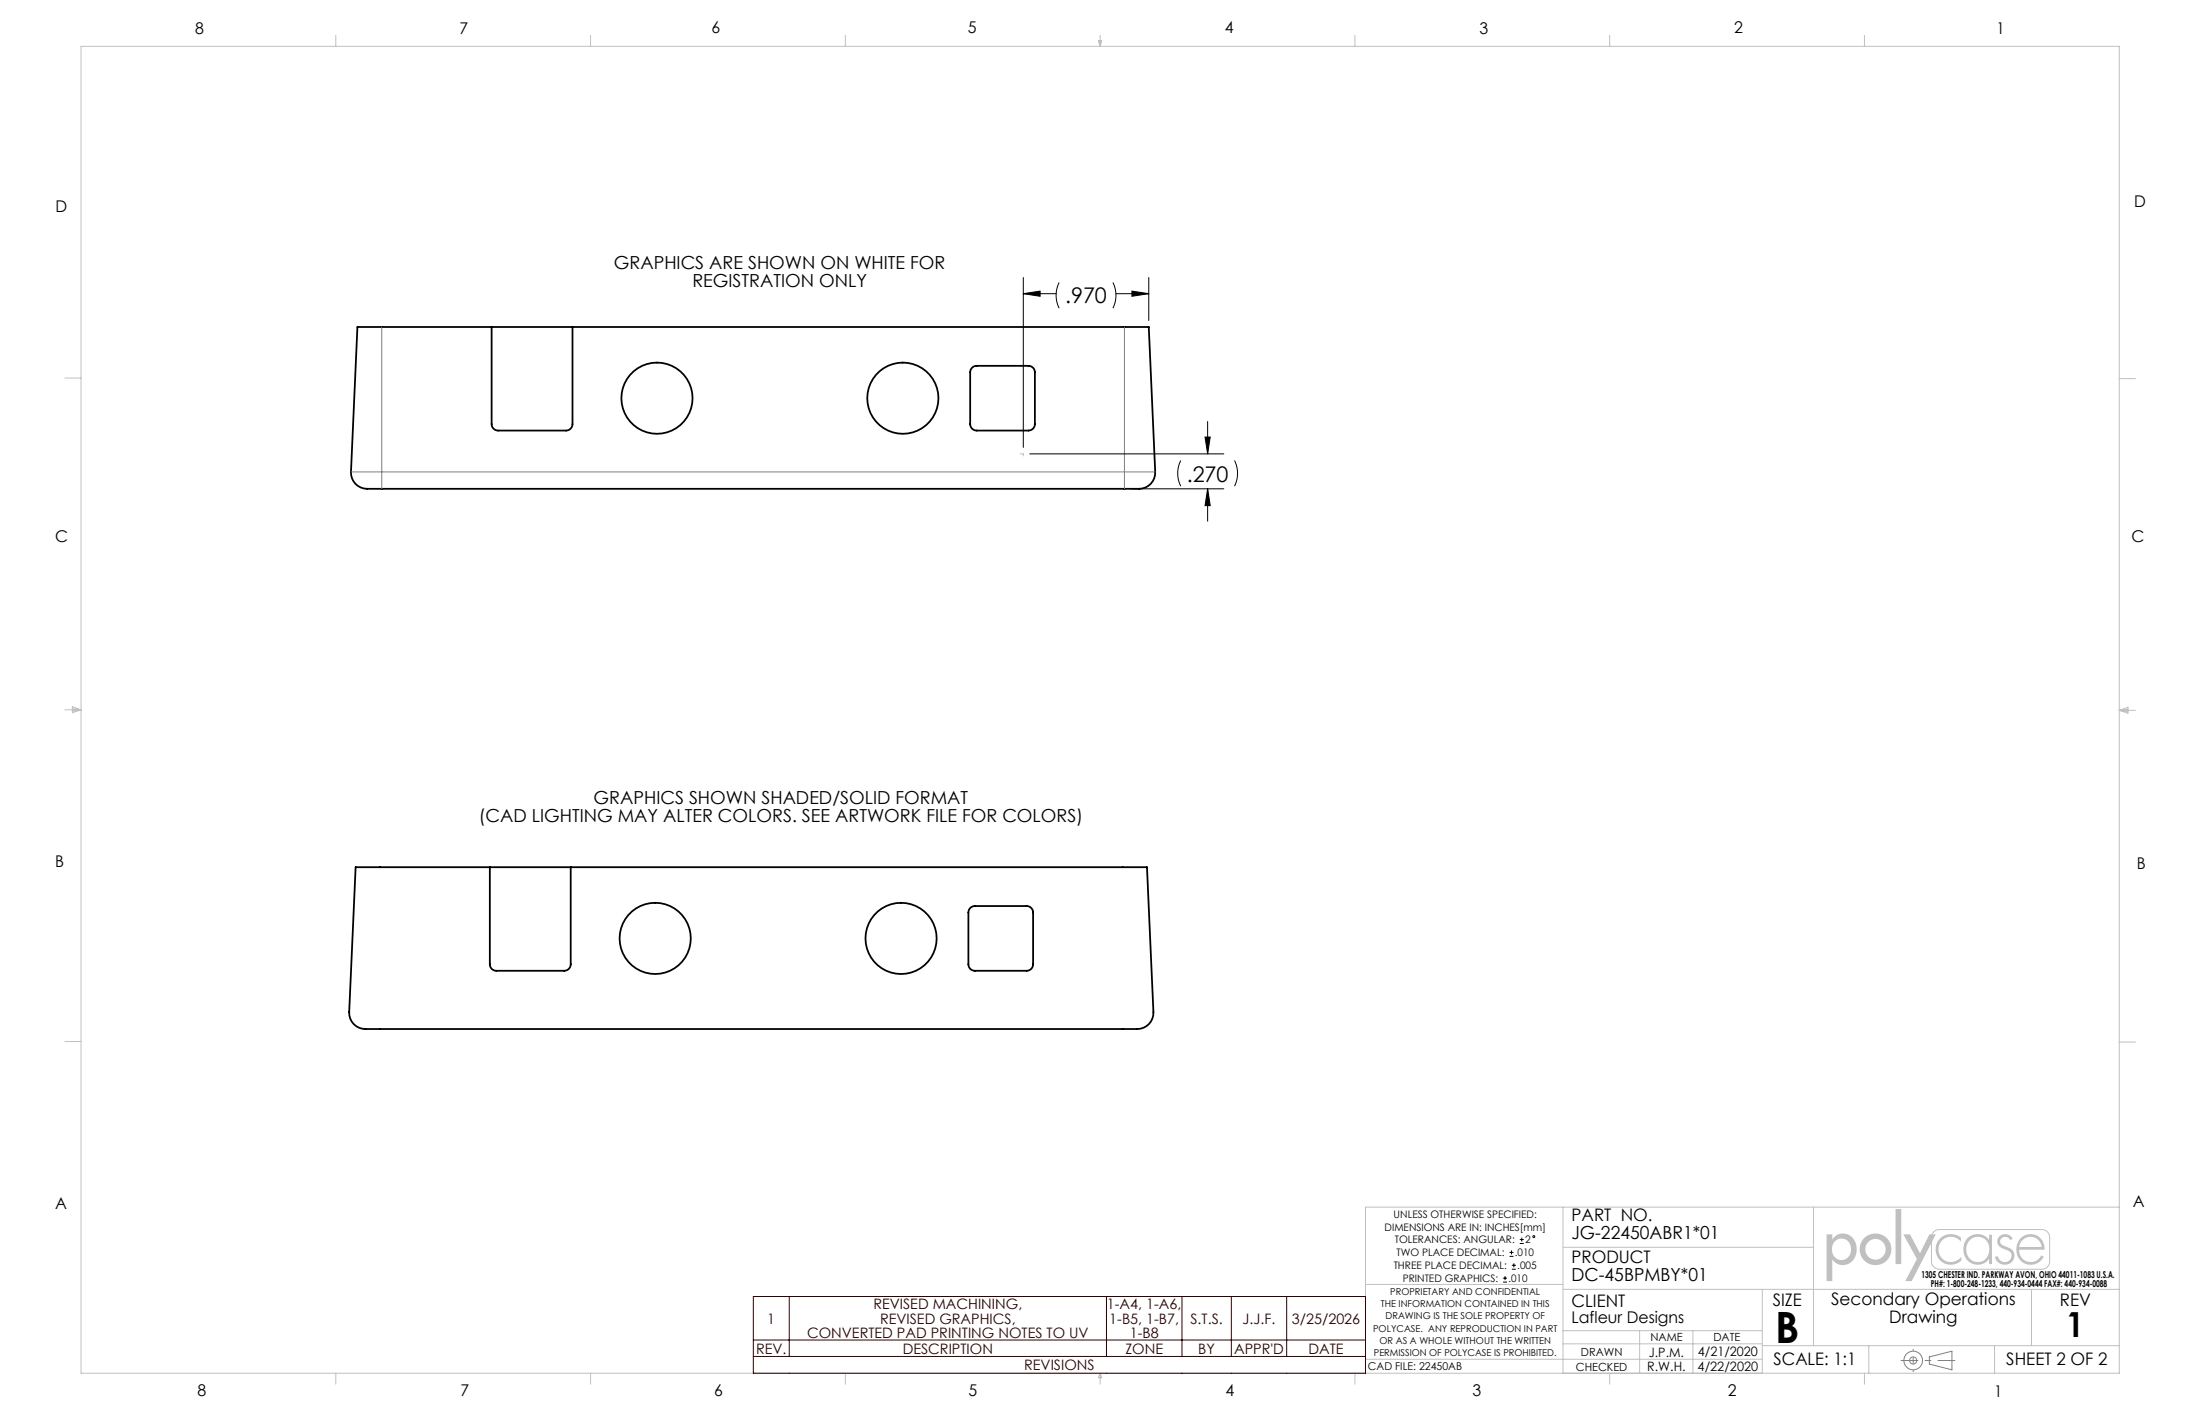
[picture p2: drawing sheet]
<svg xmlns="http://www.w3.org/2000/svg" width="432mm" height="279mm" viewBox="0 0 432 279" stroke-linecap="round" stroke-linejoin="round" font-family="sans-serif">
<g fill="none" stroke="#000" stroke-width=".35">
<path d="M70.2 64.2h155.3l1.2 28.4a3.4 3.4 0 0 1-4 3.3h-149.4a4.8 4.8 0 0 1-3.5-1 3.2 3.2 0 0 1-.9-2.3zM96.5 64.2v19a1.27 1.27 0 0 0 1.3 1.3h13.3a1.27 1.27 0 0 0 1.3-1.3v-19M190.7 72.2l.4-.2 .6-.2h10.2a1.27 1.27 0 0 1 1.2 1.3v10.1a1.27 1.27 0 0 1-1.2 1.3h-10.2a1.27 1.27 0 0 1-1.3-1.3v-10.1zM69.8 170.2h155.3l1.3 28.4a3.4 3.4 0 0 1-4 3.3h-149.4a4.8 4.8 0 0 1-3.6-1 3.2 3.2 0 0 1-.9-2.3zM96.1 170.2v19a1.27 1.27 0 0 0 1.3 1.3h13.3a1.27 1.27 0 0 0 1.3-1.3v-19M190.4 178.2l.5-.4h.4h10.2a1.27 1.27 0 0 1 1.3 1.2v10.2a1.27 1.27 0 0 1-1.3 1.3h-10.2a1.27 1.27 0 0 1-1.2-1.3v-10.2z"/>
<circle cx="128.9" cy="78.1" r="7"/>
<circle cx="177.2" cy="78.1" r="7"/>
<circle cx="128.6" cy="184.1" r="7"/>
<circle cx="176.9" cy="184.1" r="7"/>
</g>
<g fill="none" stroke="#808080" stroke-width=".2">
<path d="M74.9 64.2v28.4M220.7 64.2v28.4M68.9 92.6h6M74.9 92.6v3.3M74.9 92.6h145.8M220.7 92.6v3.3M220.7 92.6h6M378.7 266.2l4.4-1.1v3.7l-4.4-1.2z"/>
<circle cx="375.5" cy="266.9" r="1.83"/>
<circle cx="375.5" cy="266.9" r=".7"/>
</g>
<path d="M373.1 266.9h10.6" fill="none" stroke="#808080" stroke-width=".2" stroke-dasharray="15.2 1.3 1.3 1.3" stroke-dashoffset="11.8" stroke-linecap="butt"/>
<path d="M375.5 264.7v4.5" fill="none" stroke="#808080" stroke-width=".2" stroke-dasharray="15.2 1.3 1.3 1.3" stroke-dashoffset="14.9" stroke-linecap="butt"/>
<g fill="none" stroke="#c0c0c0" stroke-width=".2">
<path d="M15.9 9.1h400.1v260.3h-400.1zM65.9 6.9v2.2M115.9 6.9v2.2M165.9 6.9v2.2M215.6 8h.6l-.3 1.1zM215.7 8l.2 1.1M215.9 6.9v2.2M216.1 8l-.2 1.1M265.9 6.9v2.2M315.9 6.9v2.2M365.9 6.9v2.2M12.7 74.2h3.2"/>
<path d="M416 74.3h3.1M12.7 139.3h3.2M14.2 139l1.7 .3M14.2 138.7l1.7 .6-1.7 .5zM15.9 139.3l-1.7 .2M416 139.4h3.1M416 139.4l1.7-.6v1.1zM416 139.4l1.7 .2M417.7 139.1l-1.7 .3M12.7 204.4h3.2M416 204.5h3.1M306.8 236.8v32.6"/>
<path d="M355.9 236.8v27.2M416 236.8h-148v32.6M268 252h38.8M306.8 253h109.2M306.8 244.7h49.1M345.9 253v16.4M398.7 253v11M65.9 269.4v2.2M115.9 269.4v2.2M165.9 269.4v2.2M215.9 269.4v2.2M215.9 269.4l.3 .9h-.6z"/>
<path d="M265.9 269.4v2.2M268 266.7h77.9M306.8 261.1h39.1M306.8 263.7h39.1M315.9 269.4v2.2M321.8 261.1v8.3M332.3 261.1v8.3M345.9 264h70.1M365.9 269.4v2.2M366.8 264v5.4M391.5 264v5.4"/>
</g>
<path d="M358.5 242.2v9.2h1.1v-4.3a2.65 2.65 0 0 0 3.1 .9 2.65 2.65 0 0 0 1.7-2.7 2.72 2.72 0 0 0-1.1-2.8 2.72 2.72 0 0 0-3-.1l-.7 .8v-1zM360.2 243.5a1.92 1.92 0 0 1 2.3-.1 1.92 1.92 0 0 1 .7 2.3 1.89 1.89 0 0 1-2.3 1.5 1.89 1.89 0 0 1-1.3-2.4l.2-.7zM365 245.1a3.1 3.1 0 0 0 6.2 0 3.1 3.1 0 0 0-6.2 0zM366.1 245.1a2.01 2.01 0 0 1 4 0 2.01 2.01 0 0 1-4 0zM372 237.2v10.8h1.2v-10.8zM373.6 242.2h1.3l2 3.7 1.8-3.7h.4a1.66 1.66 0 0 1 1.6-1.1h20a1.66 1.66 0 0 1 1.7 1.7v4.7a1.66 1.66 0 0 1-1.7 1.6h-20a1.66 1.66 0 0 1-1.7-1.6v-3.5l-3.8 7.4h-1.3l2.3-4.4zM379.6 241.7l-.3 .5h.6l-.7 1.4v3.9a1.46 1.46 0 0 0 1.5 1.4h20a1.46 1.46 0 0 0 1.5-1.4v-4.7a1.46 1.46 0 0 0-1.5-1.5h-20l-.6 .1zM380.8 243a3 3 0 0 0-.1 4.2 3 3 0 0 0 4.3 .2v-.8a2.47 2.47 0 0 1-3.7 .4 2.47 2.47 0 0 1-.1-3.6 2.47 2.47 0 0 1 3.7 .2v-.7a3.1 3.1 0 0 0-4.1 .1zM396.6 243a2.99 2.99 0 0 0-.5 3.7 2.99 2.99 0 0 0 3.5 1.3l.8-.5 .6-.8 .1-.1-.5-.3a2.28 2.28 0 0 1-2.6 1.3 2.28 2.28 0 0 1-1.7-2.4h5a2.76 2.76 0 0 0-1.6-2.8 2.76 2.76 0 0 0-3.1 .6zM397 243.3a2.21 2.21 0 0 1 2.3-.5 2.21 2.21 0 0 1 1.4 1.9h-4.4l.2-.8zM386.2 242.9a3 3 0 0 0-.6 3.6 3 3 0 0 0 3.3 1.6l.9-.4 .6-.7v1h.6v-5.7h-.6v1a2.84 2.84 0 0 0-4.2-.4zM386.7 243.3a2.31 2.31 0 0 1 2.9-.2 2.31 2.31 0 0 1 .7 2.8 2.28 2.28 0 0 1-2.8 1.6 2.28 2.28 0 0 1-1.6-2.8l.3-.8zM392.4 242.6a1.66 1.66 0 0 1 2.6 .5l-.4 .2-.7-.6h-.4l-.5 .1a.92 .92 0 0 0-.4 1.1 .92 .92 0 0 0 .9 .6 1.91 1.91 0 0 1 1.9 2.1 1.95 1.95 0 0 1-1.9 1.6 1.95 1.95 0 0 1-2-1.6l.6-.1a1.32 1.32 0 0 0 1.8 1.1 1.32 1.32 0 0 0 .5-2l-.5-.3a2.09 2.09 0 0 1-1.9-1.6l.1-.6z" fill-rule="evenodd" fill="#c0c0c0"/>
<g fill="none" stroke="#000" stroke-width=".2">
<path d="M200.8 57.6l3.3-.5v1zM200.8 54.5v33.3M200.8 57.6h6.5M207.9 55.4a5.6 5.6 0 0 0 0 5.1M218.4 55.4a5.6 5.6 0 0 1 0 5.1M219 57.6h6.5M222.2 57.1l3.3 .5-3.3 .5zM225.5 54.5v8.4M202.1 89.1h38.1M222 95.9h18.2M231.7 90.4a5.6 5.6 0 0 0 0 5M236.5 85.8h1l-.5 3.3z"/>
<path d="M237 95.9l.5 3.3h-1zM237 82.7v6.4M237 95.9v6.4M242.3 90.4a5.6 5.6 0 0 1 0 5M295 251.6h.8M295 250.8h.8M295.4 250.4v.8M296.3 246.5h.8M296.3 245.7h.8M296.7 245.3v.8M296.7 249h.8M296.7 248.3h.8"/>
<path d="M297.1 247.9v.7M298.3 244h.8M298.3 243.2h.8M298.7 242.8v.8"/>
<circle cx="301" cy="242.6" r=".19"/>
</g>
<path d="M147.9 254.4h120.1v15h-120.1zM154.9 254.4v11.7M217.2 254.4v11.7M232 254.4v11.7M241.7 254.4v11.7M252.5 254.4v11.7M147.9 266.1h120.1M147.9 262.9h120.1" fill="none" stroke="#300000" stroke-width=".2"/>
<path d="M200.2 89.1h.6v.4" fill="none" stroke="#c0c0c0" stroke-width=".2"/>
<path d="M236.5 85.8h1l-.5 3.3zM237 95.9l.5 3.3h-1zM222.2 57.1l3.3 .5-3.3 .5zM200.8 57.6l3.3-.5v1z" fill="#000"/>
<text font-size="8.5" x="348.4" y="263.5">B</text>
<text font-size="6.8" x="405.6" y="262.3">1</text>
<g font-size="4.2">
<text x="209.1" y="59.5">.970</text>
<text x="232.9" y="94.5">.270</text>
</g>
<g font-size="3.5" fill="#010000">
<text x="120.5" y="52.8">GRAPHICS ARE SHOWN ON WHITE FOR</text>
<text x="135.9" y="56.4">REGISTRATION ONLY</text>
<text x="94" y="161.2">(CAD LIGHTING MAY ALTER COLORS. SEE ARTWORK FILE FOR COLORS)</text>
<text x="116.5" y="157.7">GRAPHICS SHOWN SHADED/SOLID FORMAT</text>
<text x="308.4" y="251.3">DC-45BPMBY*01</text>
</g>
<text font-size="3.5" x="308.4" y="243.1">JG-22450ABR1*01</text>
<g font-size="3.4">
<text x="308.4" y="239.6">PART NO.</text>
<text x="347.9" y="256.2">SIZE</text>
<text x="359.4" y="256.1">Secondary Operations</text>
<text x="404.3" y="256.2">REV</text>
<text x="370.8" y="259.6">Drawing</text>
<text x="348.1" y="267.9">SCALE: 1:1</text>
<text x="393.8" y="267.9">SHEET 2 OF 2</text>
</g>
<g font-size="3.4" fill="#010000">
<text x="308.4" y="247.8">PRODUCT</text>
<text x="308.4" y="256.4">CLIENT</text>
</g>
<g font-size="3.2">
<text x="38.3" y="6.7">8</text>
<text x="90.2" y="6.7">7</text>
<text x="139.7" y="6.5">6</text>
<text x="190" y="6.5">5</text>
<text x="240.4" y="6.6">4</text>
<text x="290.4" y="6.7">3</text>
<text x="340.4" y="6.5">2</text>
<text x="391.9" y="6.7">1</text>
<text x="10.9" y="41.6">D</text>
<text x="418.9" y="40.7">D</text>
<text x="10.9" y="106.3">C</text>
<text x="418.4" y="106.4">C</text>
<text x="10.8" y="170.2">B</text>
<text x="419.4" y="170.6">B</text>
<text x="10.8" y="237.2">A</text>
<text x="418.6" y="236.8">A</text>
<text x="38.8" y="273.8">8</text>
<text x="90.4" y="273.8">7</text>
<text x="140.2" y="273.8">6</text>
<text x="190.1" y="273.9">5</text>
<text x="240.5" y="273.8">4</text>
<text x="289" y="273.9">3</text>
<text x="339.1" y="273.8">2</text>
<text x="391.4" y="274.1">1</text>
</g>
<text font-size="3.2" fill="#010000" x="308.4" y="259.6">Lafleur Designs</text>
<g font-size="2.8" fill="#300000">
<text x="171.4" y="256.9">REVISED MACHINING,</text>
<text x="217.3" y="256.9">1-A4, 1-A6,</text>
<text x="150.6" y="259.7">1</text>
<text x="158.4" y="262.5">CONVERTED PAD PRINTING NOTES TO UV</text>
<text x="172.7" y="259.7">REVISED GRAPHICS,</text>
<text x="217.7" y="259.7">1-B5, 1-B7,</text>
<text x="221.7" y="262.5">1-B8</text>
<text x="233.7" y="259.7">S.T.S.</text>
<text x="243.9" y="259.7">J.J.F.</text>
<text x="253.6" y="259.7">3/25/2026</text>
<text x="148.4" y="265.6">REV.</text>
<text x="177.2" y="265.6">DESCRIPTION</text>
<text x="201" y="268.9">REVISIONS</text>
<text x="220.9" y="265.6">ZONE</text>
<text x="235.2" y="265.6">BY</text>
<text x="242.2" y="265.6">APPR'D</text>
<text x="256.8" y="265.6">DATE</text>
</g>
<g font-size="2.5">
<text x="323.3" y="269.1">R.W.H.</text>
<text x="323.6" y="266.2">J.P.M.</text>
<text x="333.2" y="269">4/22/2020</text>
<text x="333.2" y="266.1">4/21/2020</text>
</g>
<g font-size="2.2">
<text x="323.9" y="263.1">NAME</text>
<text x="336.3" y="263.1">DATE</text>
<text x="309.3" y="268.9">CHECKED</text>
<text x="310.3" y="266.1">DRAWN</text>
</g>
<text font-size="2.1" x="268.5" y="268.8">CAD FILE: 22450AB</text>
<g font-size="2">
<text x="273.5" y="238.9">UNLESS OTHERWISE SPECIFIED:</text>
<text x="271.8" y="241.5">DIMENSIONS ARE IN: INCHES[mm]</text>
<text x="273.8" y="244">TOLERANCES: ANGULAR:</text>
<text x="299.3" y="244">2</text>
<text x="273.5" y="249">THREE PLACE DECIMAL:</text>
<text x="274.1" y="246.5">TWO PLACE DECIMAL:</text>
<text x="275.3" y="251.6">PRINTED GRAPHICS:</text>
<text x="296.1" y="251.6">.010</text>
<text x="297.3" y="246.5">.010</text>
<text x="297.8" y="249">.005</text>
</g>
<g font-size="1.9">
<text x="377.1" y="250.8">1305 CHESTER IND. PARKWAY AVON, OHIO 44011-1083 U.S.A.</text>
<text x="271" y="256.5">THE INFORMATION CONTAINED IN THIS</text>
<text x="272.9" y="254.1">PROPRIETARY AND CONFIDENTIAL</text>
<text x="379" y="252.6">PH#: 1-800-248-1233, 440-934-0444 FAX#: 440-934-0088</text>
<text x="269.5" y="261.3">POLYCASE. ANY REPRODUCTION IN PART</text>
<text x="270.8" y="263.7">OR AS A WHOLE WITHOUT THE WRITTEN</text>
<text x="271.9" y="258.9">DRAWING IS THE SOLE PROPERTY OF</text>
<text x="269.7" y="266.1">PERMISSION OF POLYCASE IS PROHIBITED.</text>
</g>
</svg>
